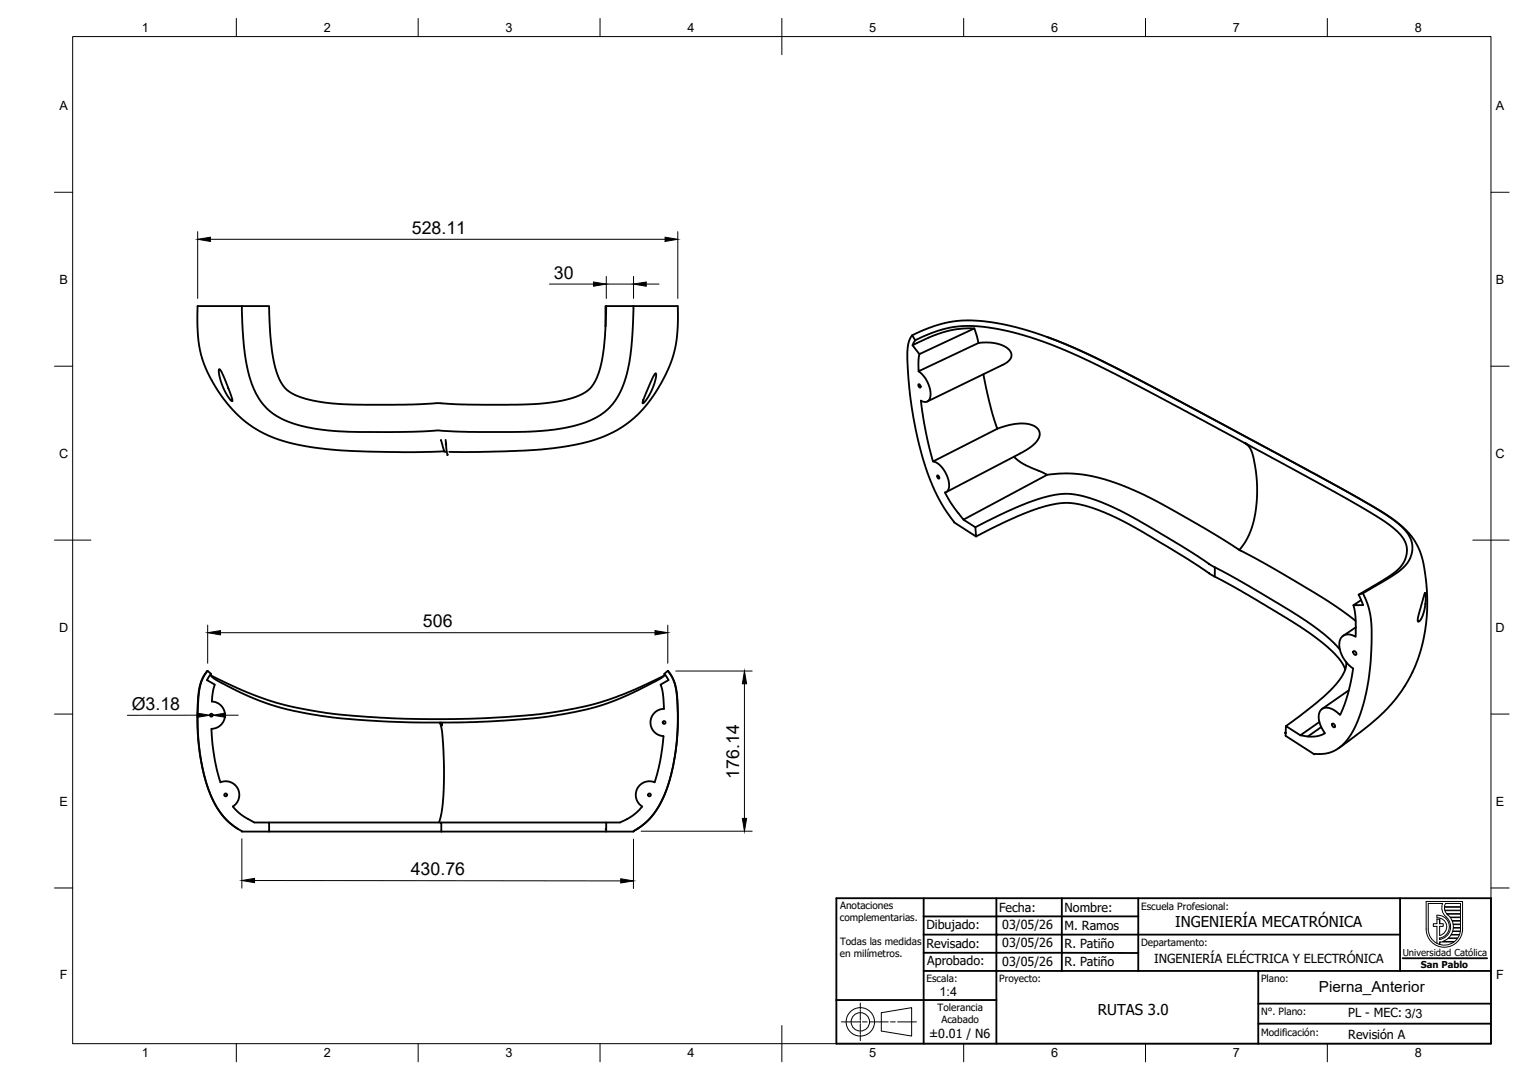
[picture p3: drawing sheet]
<svg xmlns="http://www.w3.org/2000/svg" width="420mm" height="297mm" viewBox="0 0 420 297" stroke-linecap="round" stroke-linejoin="round" font-family="sans-serif">
<!-- layer: Visible -->
<g fill="none" stroke="#000" stroke-width=".51">
<path d="M66.5 84.2l.4 9.2 .9 6.7 1.4 5.4 2 4.2a18.7 18.7 0 0 0 12.6 7.7l6.1 .9 6.6 .5h13.3l10.6-.4 11 .4 16.2-.2a37.8 37.8 0 0 0 16.7-4 18.4 18.4 0 0 0 8.3-12.8l1.1-6.7 .5-10.9M66.5 84.2h-12.2l.1 7.3 .8 5.8 1.9 5.2 2.9 5.1a32.2 32.2 0 0 0 23.2 15l6.3 .9 6.8 .5 14.4 .4 11.4-.3M66.5 84.2h7.5l.4 8.6 .8 6.4 .8 3.1 .8 2 .9 1.6 1.3 1.5 1.1 .7 2.2 1 4.7 1.2 6.9 .9 6.2 .1h13.1l6.8-.4 8.7 .4h14.6l8.2-.6 4-.7 2.7-.8 2.2-1 1.9-1.4 1.3-1.9 1-2.3 .9-3.5 .6-3.6 .6-11.3h7.5M166.7 84.2h-.2v5.6M174.2 84.2h12.2v5.3l-.4 4.2-.5 2.7-1.1 3.6-1.4 3.1-2.7 4.8-2.1 3-2.6 2.9-2.4 2.1-3.1 2.1-4 2-4.3 1.5-5.9 1.2-7 .9-4.9 .3-12 .4h-8.5M250.8 92.2l.9 1.4M267.9 90.3l-15.1 7.1-1.9-2.4M269 94.3l-16.4 7.8v-3.1l.2-1.6M287.8 92.7l10.6 4.3 14.7 7.4 52.6 28.2 11.3 6.4 5.4 3.3 2.9 2.3 2.2 2.1 1.5 2 1 1.9 .9 2.5 .7 3.1 .6 4.4 .3 4.2a41.3 41.3 0 0 1-17.8 36.1l-6.7 4.9M60.2 101.6h.3l.3 .4 .9 2.1 1.8 4.6 .4 1.6-1.3-1.3-1.2-2.3-.9-2.7zM180.1 102.8h.3v.8l-.9 3-1.2 2.5-1.5 1.8v-.6l.7-1.8zM252.5 105.7a.51 .51 0 0 1 .6 .3 .51 .51 0 0 1-.1 .6l-.4-.4z"/>
<path d="M252.6 102.1a7.9 7.9 0 0 1 3.1 7.4 1.54 1.54 0 0 1-2.5 .7l1.5 9.1 1.9 7.6 17.6-9M255 110.4l21.1-10.3 1.2-.7 .7-1 .1-.9-.2-.7-.6-.8-1.1-.8-1.8-.6-1.5-.3-3.1-.1a.68 .68 0 0 1-.8 0 .68 .68 0 0 1-.2-.8l-.6-2.3a.78 .78 0 0 0-.3-.8 .78 .78 0 0 0-.9 0l-3.9 .2-3.4 .8-4.2 1.5-4.6 2.2 .8-1.4 4.8-2.1 4.4-1.3 4.7-.6 5.1 .3 6.5 1.2 5.6 1.5 5.7 2 11.1 4.8 16.4 8.3 47.5 25.7 10.3 5.8 6.8 4.1 3.5 2.7 2 2.4 .6 1.4 .2 1.1-.4 2.5-1.2 2.2-1.8 1.8-3.1 2.1-6.8 4.1 1.2 2.8-2.6 .1 2.1-1.5M270.4 102.9l1.7 7.8 2.1 7.2 2.5-.8 2.6-.5 2-.1 1.7 .2 1.4 .5 1.1 .9 .4 1.1-.2 1-1.3 2-3 2.1-21.2 11M121.2 121l1 3.3h.5M122.5 121l.1 1.3M122.7 121.8l.3 3.4M257.7 130.8l.3 .1a.36 .36 0 0 1 .3 .3 .36 .36 0 0 1-.3 .4l-.3-.3zM278.8 125.6l2.8 2.1 6.4 2.9-23.1 12.3-3.1-4.1-2-3.3a2.2 2.2 0 0 0 1.1-2.9 7 7 0 0 0-4.3-5.7M342.3 121.8l1.3 1.3 1 2.6 .9 5.8 .1 5.6-.4 3.9-1 4.3-1.5 3.3-1.9 2.7-9-5.7-12.2-6.9-5.4-2.8-5.8-2.5-6.1-2-5-.9-4.5-.3-4.8 .4M342.5 122l1 .6M264.9 142.9l3.3 2.1 .2 2.6M268.2 145l11.3-5.5 6.6-2.4 2.7-.8 3.2-.4h2.4l2.7 .4 5.4 1.7 5.3 2.3 5.1 2.7 11.9 7.1 9.3 5.9-.1 2.6"/>
<path d="M334 158.6l-11.7-7.5-12.2-7.1-6.8-3.2-4-1.5-2.4-.6-2.7-.4-2.3 .1-3.2 .5-3 .8-4.1 1.5-4.8 2.1-8.4 4.3-6-3.9-3.5-5.1-2.6-5.3-2.4-6.8-1.6-6.1-1.6-8.6-1.1-9.9v-6.4l.4-1.8 .6-1.2a32.5 32.5 0 0 1 24.2-3.5l5 1.1 6.6 2 6.4 2.5 8.3 3.7 23.6 12.2 44.3 23.9 11.4 6.7 4.8 3.6 1.7 1.8 1.1 2 .4 2.1-.2 1.7a10.3 10.3 0 0 1-5.5 6.2l-7.9 4.7 1.2 2.8 .8 2.9 .3 3.6v4.5a55 55 0 0 1-5.2 24.2 10.2 10.2 0 0 1-8.2 6.2l-2.3 .1 .1-.1M334 158.6l11.3 6.3 14.5 9 4.2 3.2 3.1 2.8 1.8 2.2 1 2.1M334.1 156l12.3 6.9 12.8 7.9 5.2 3.9 2.4 2.1 1.6 1.9M340.8 151.3l8.5 4.5 12.1 7.2 5.9 3.8 5.5 4M372.2 166.5l.5 3.5 .1 5.1a2.65 2.65 0 0 0-2.8-.5 2.65 2.65 0 0 0-1.7 2.1 8.3 8.3 0 0 0 3.8 7.2l-1.5 7-1 3.1-1.1 2.6a4.2 4.2 0 0 0-5-1.6 4.1 4.1 0 0 0-.1 5.1l.9 1.6-2.1 .8-2.6 .1M372.2 179.1a.57 .57 0 0 1 .7 .3 .57 .57 0 0 1-.2 .7 .74 .74 0 0 1-.5-1zM372.8 172.5l-3.5 2.4M374.8 163.2l-1.2 .4M391.8 163.1l.2 .3v1.4l-.4 3.1-.7 2-.5 .8-.4 .3-.2-.3 .1-.9zM57.1 184.5l.9 .8-1.1 1.8 2.2 1.2-.5 1.8-.3 2.9M57.9 185.5l.6 .9 1.4 .9 8.9 4.4 5.7 2.1 6 1.7 7.9 1.4 6.8 .8 11.9 .8 13.2 .2a.87 .87 0 0 1 1 1l.3 2.1 .4 5.1 .1 8.2-.5 7.2-.9 3.9M58 185.7l7.3 3.6 5.1 2.1 5.3 1.8 5.2 1.3 6.5 1.2 7.2 .9 13.3 1 10.1 .2 11.2-.1 10-.5 9.5-.8 8.7-1.4 6.3-1.4 5.9-2 5.3-2.1 7.8-3.7"/>
<path d="M58.3 192.9a3.8 3.8 0 0 1 3.6 3.9 3.8 3.8 0 0 1-3.8 3.7l.4 4.4 .5 3.7 1.6 6.6a3.8 3.8 0 0 1 4.8 1.7 3.8 3.8 0 0 1-1.4 4.9M121.2 198.7h.2M182.8 185.5l-.5 .6-1.6 1.1-9.9 4.8-7.1 2.5-5.7 1.3-8.4 1.4-6.1 .6-12.3 .8-9.8 .1 .2 .8-.4-.8h-.3M183.6 184.5l-.9 .8 1.1 1.8-2.2 1.2 .6 2.2 .4 4.5a3.7 3.7 0 0 0-3.7 3.6 3.7 3.7 0 0 0 3.5 3.9l-.8 6.6-1.6 6.1a3.7 3.7 0 0 0-4.8 1.7 3.7 3.7 0 0 0 1.4 4.9l-1.2 1.3-1.6 1.3-3.3 1.8h-3.8v1.8l-.2 .1h.2v.6M362.8 198.6l-5.2 3.6 2 .4 3.7-2.6M366.4 199a.62 .62 0 0 1 .6 .3 .62 .62 0 0 1-.1 .7 .72 .72 0 0 1-.5-1zM370.2 182.1l-.1 1.4-.8 2-.9 1.3-1.8 2.3-4.8 4.4-8.2 6.2M370.9 189.9l-7.4 5.1M353.5 201.4l-.2 .2M357.6 202.2l-4-2.5-.1 1.9h-.2l.2 .1v.7l7.9 5.1M64 221.8l2.3 2.2 3.6 2.2h4.1v2.5M65.5 228a22 22 0 0 1-9.1-13.9l-.6-2.2a60.2 60.2 0 0 1-.7-23.9l.8-1.8 1.2-1.7-1.3 2-.8 2.3-.4 3-.3 5.4 .1 4.2 .5 5.7 .7 3.8 1 4.2 1.5 4 2.4 4.3 2.3 2.6 3.7 2.7h54.8"/>
<path d="M74 226.2h47.3v2.5M121.3 226.2h45.4M174.3 228.5l2.3-1.5a25.1 25.1 0 0 0 8.1-14.5 59.5 59.5 0 0 0 .9-24.4l-.8-2-1.2-1.6 1.2 1.7 .9 2.5 .5 3.3 .2 4.3-.1 4.5-.5 5.9-.8 4.4-1.3 5a20.6 20.6 0 0 1-7.6 11.3l-1.9 1.3h-52.9"/>
<circle cx="58.1" cy="196.7" r=".39"/>
<circle cx="182.6" cy="198.7" r=".39"/>
<circle cx="62.1" cy="218.6" r=".39"/>
<circle cx="178.6" cy="218.6" r=".39"/>
</g>
<!-- layer: BORDER -->
<g fill="none" stroke="#000" stroke-width=".27">
<path d="M20 10.1h390v276.9h-390zM65 5.1v5M115 5.1v5M165 5.1v5M215 5.1v10M265 5.1v5M315 5.1v5M365 5.1v5M15 52.9h5M410 52.9h5M15 100.7h5M410 100.7h5"/>
<path d="M15 148.6h10M405 148.6h10M15 196.4h5M410 196.4h5M15 244.2h5M410 244.2h5M65 287v5M115 287v5M165 287v5M215 282.1v9.9M265 287v5M315 287v5"/>
<path d="M365 287v5"/>
</g>
<!-- layer: Title (ISO) -->
<g fill="none" stroke="#000" stroke-width=".51">
<path d="M230 247h180v40h-180zM254 252.1v14.9h20v-9.9h-20M254 252.1h20M254 247v5.1M274 252h39M274 252.1v5h111M274 247v5.1M292 247v20M313 247v20M385 247v20M230 275h44M254 262.1h59"/>
<path d="M254 267v20M346 267h-72v20M385.7 263.6h23.2M410 276h-64v5.5M410 267h-64v9M409.9 281.5h-63.9v5.5"/>
</g>
<circle cx="274" cy="257.1" r=".25" fill="#000"/>
<g fill="none" stroke="#000" stroke-width=".27">
<path d="M236.6 275.9v1.6M236.6 277.7v.5M236.6 278.5v2.1M242.3 278.5l8.4-1.4v7.9l-8.4-1.4zM231.4 281.1h5.1M236.6 280.8v.5M236.6 281.6v2M236.6 283.9v.5M236.6 284.6v1.6M237.2 281.1h1.2M239.1 281.1h5.1M244.9 281.1h1.3"/>
<path d="M246.8 281.1h5.2"/>
<circle cx="236.6" cy="281" r="3.9"/>
<circle cx="236.6" cy="281" r="2.53"/>
</g>
<!-- layer: TITLEBLOCK -->
<g fill="none" stroke="#000" stroke-width=".27">
<path d="M392.2 247.9h10v7.6a5 5 0 0 1-5 5 5 5 0 0 1-5-5zM395.1 252.5v-.8a3.2 3.2 0 0 1 3.4 2.8 3.2 3.2 0 0 1-2.6 3.5M395.1 252.5a2.44 2.44 0 0 1 2.7 2 2.44 2.44 0 0 1-1.9 2.8M395.9 257.3v-2.5h1v-.8h-1v-1.2h-.8v1.2h-1v.8h1v4.7M395.9 259.1v.7M396.7 258.9l1.4-.8h2.7l-.8 .8zM397.2 249.5h4.4v.8h-4.3zM397.2 249.4l.3-.9h4.1v.9h-4.4M397.3 250.5l.5 .8h3.8v-.8h-4.3M397.6 252.2a3.5 3.5 0 0 1 1.2 3.7 3.5 3.5 0 0 1-2.9 2.5v-.4M397.6 252.2l-1-1.4-.1-1.2 .2-1.1h-4v7a4.4 4.4 0 0 0 2.5 4 4.4 4.4 0 0 0 4.6-.4h-3.9M397.9 251.4h3.7v.8h-2.9l-.6-.6"/>
<path d="M398.8 252.4h2.8v.8h-2.3zM399 257.2h2.3l-.4 .8h-2.6zM399.3 253.3l2.3 .1v.8l-2-.1zM399.4 256.2h2.1l-.2 .8h-2.2zM399.6 254.3h2v.8h-2zM401.6 256.1v-.8h-2l-.1 .8h2.1"/>
</g>
<path d="M395.9 252.8v1.2M395.9 258v.4M395.9 259.1v.7M397.9 251.4l.2 .2" fill="none" stroke="#000" stroke-width=".36"/>
<!-- layer: FD_Dimensions -->
<g fill="none" stroke="#000" stroke-width=".27">
<path d="M54.4 63.7v18.4M57.8 65.8h125.1M151.1 78.1h12.1M166.7 76v6.1M166.7 78.1h7.5M174.2 76v6.1M177.7 78.1h3.5M186.4 63.7v18.4M57.1 171.9v10.5M60.6 174h119.5M183.6 171.9v10.5M54.2 196.7h-19.2"/>
<path d="M57.7 196.7h.8M62 196.7h3.5M185.8 184.6h21M204.7 188.1v37M66.5 230.7v13.6M174.2 230.8v13.6M176.3 228.6h30.5M70 242.2l100.7 .1"/>
</g>
<path d="M54.4 65.8l3.4-.6v1.2zM163.2 77.6l3.5 .5-3.5 .6zM174.2 78.1l3.5-.5v1.1zM182.9 65.2l3.5 .6-3.5 .6zM57.1 174l3.5-.6v1.2zM180.1 173.4l3.5 .6-3.5 .6zM54.2 196.1l3.5 .6-3.5 .6zM58.5 196.7l3.5-.6v1.2zM204.7 184.6l.6 3.5h-1.2zM204.1 225.1h1.2l-.6 3.5zM66.5 242.2l3.5-.6v1.2zM170.7 241.7l3.5 .6-3.5 .6z" fill="#000" stroke="#000" stroke-width=".27"/>
<g font-size="4.9">
<text x="113.2" y="64.4">528.11</text>
<text x="152.3" y="76.7">30</text>
<text x="116.3" y="172.6">506</text>
<text x="36.2" y="195.2">Ø3.18</text>
<text x="203.2" y="214.2" transform="rotate(-90 203.2 214.2)">176.14</text>
<text x="112.9" y="240.8">430.76</text>
</g>
<text font-size="4.2" x="362.7" y="272.8">Pierna_Anterior</text>
<g font-size="4.1">
<text x="323.2" y="255.1">INGENIERÍA MECATRÓNICA</text>
<text x="301.9" y="279.1">RUTAS 3.0</text>
</g>
<g font-size="3.5">
<text x="39" y="8.8">1</text>
<text x="89" y="8.8">2</text>
<text x="139" y="8.8">3</text>
<text x="189" y="8.8">4</text>
<text x="239" y="8.8">5</text>
<text x="289" y="8.8">6</text>
<text x="339" y="8.8">7</text>
<text x="389" y="8.8">8</text>
<text x="16.3" y="30.2">A</text>
<text x="411.3" y="30.2">A</text>
<text x="16.3" y="78">B</text>
<text x="411.3" y="78">B</text>
<text x="16.2" y="125.9">C</text>
<text x="411.2" y="125.9">C</text>
<text x="16.2" y="173.7">D</text>
<text x="411.2" y="173.7">D</text>
<text x="16.3" y="221.6">E</text>
<text x="411.3" y="221.6">E</text>
<text x="16.4" y="269.4">F</text>
<text x="411.4" y="269.4">F</text>
<text x="258.3" y="273.9">1:4</text>
<text x="39" y="290.8">1</text>
<text x="89" y="290.8">2</text>
<text x="139" y="290.8">3</text>
<text x="189" y="290.8">4</text>
<text x="239" y="290.8">5</text>
<text x="289" y="290.8">6</text>
<text x="339" y="290.8">7</text>
<text x="389" y="290.8">8</text>
</g>
<g font-size="3.4">
<text x="274.7" y="250.8">Fecha:</text>
<text x="292.7" y="250.8">Nombre:</text>
<text x="254.7" y="255.5">Dibujado:</text>
<text x="275.6" y="255.6">03/05/26</text>
<text x="292.7" y="255.9">M. Ramos</text>
<text x="254.7" y="260.8">Revisado:</text>
<text x="275.6" y="260.6">03/05/26</text>
<text x="292.7" y="260.8">R. Patiño</text>
<text x="255" y="265.5">Aprobado:</text>
<text x="275.6" y="265.6">03/05/26</text>
<text x="292.7" y="265.8">R. Patiño</text>
<text x="317.4" y="264.7">INGENIERÍA ELÉCTRICA Y ELECTRÓNICA</text>
<text x="370.7" y="279.8">PL - MEC: 3/3</text>
<text x="255.5" y="285.5">±0.01 / N6</text>
<text x="370.7" y="285.7">Revisión A</text>
</g>
<g font-size="2.8">
<text x="231" y="250.1">Anotaciones</text>
<text x="313.8" y="250.2">Escuela Profesional:</text>
<text x="230.9" y="253.4">complementarias.</text>
<text x="230.9" y="263.2">en milímetros.</text>
<text x="231" y="259.9">Todas las medidas</text>
<text x="313.8" y="260.1">Departamento:</text>
<text x="254.8" y="270.1">Escala:</text>
<text x="274.8" y="270.1">Proyecto:</text>
<text x="346.8" y="270.1">Plano:</text>
<text x="257.8" y="278.1">Tolerancia</text>
<text x="258.8" y="281.4">Acabado</text>
<text x="346.8" y="279.1">N°. Plano:</text>
<text x="346.8" y="284.8">Modificación:</text>
</g>
<g font-size="2.6">
<text x="385.7" y="263">Universidad Católica</text>
<text x="390.7" y="266.2">San Pablo</text>
</g>
</svg>
